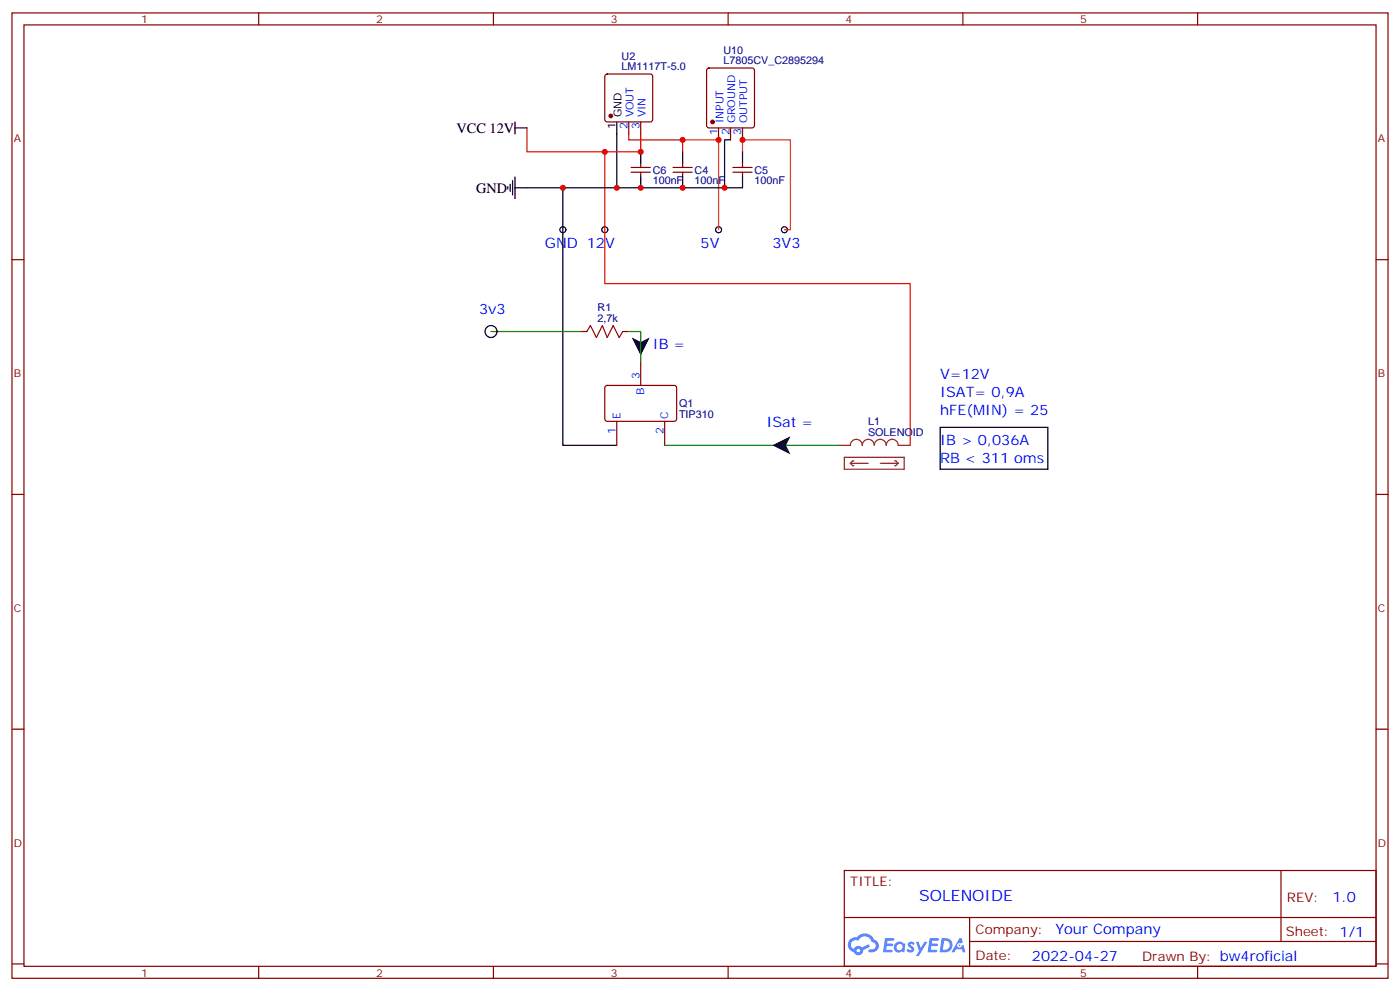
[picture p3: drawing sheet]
<svg xmlns="http://www.w3.org/2000/svg" width="412mm" height="292mm" viewBox="0 0 412 292" stroke-linecap="round" stroke-linejoin="round" font-family="sans-serif">
<g fill="none" stroke="#870000" stroke-width=".35">
<path d="M3.5 3.8h405.4v284.3h-405.4zM7.1 7.3h398.2v277.3h-398.2zM76.2 3.8v3.5M145.3 3.8v3.5M214.5 3.8v3.5M283.6 3.8v3.5M352.8 3.8v3.5M3.5 76.5h3.6M405.3 76.5h3.6M3.5 145.6h3.6M405.3 145.6h3.6M3.5 214.8h3.6"/>
<path d="M405.3 214.8h3.6M248.7 256.4h156.6v28.2h-156.6zM377.3 256.4v20.9M248.7 270.2h156.5M285.6 277.3h119.6M285.6 270.2v14.2M3.5 283.9h3.6M76.2 284.6v3.5M145.3 284.6v3.5M214.5 284.6v3.5M283.6 284.6v3.5M352.8 284.6v3.5"/>
<path d="M405.3 283.9h3.6"/>
</g>
<g fill="#5487ff">
<path d="M267.7 277.6a1.22 1.22 0 0 1 1.7 .2l-.4 .6a.47 .47 0 0 0-.3-.4 .47 .47 0 0 0-.5 .2l.1 .2a1.14 1.14 0 0 1 .8 1.8 1.14 1.14 0 0 1-1.9 0l-.2-.2 .5-.6 .7 .5a.29 .29 0 0 0 .3-.3 .29 .29 0 0 0-.2-.3 1.04 1.04 0 0 1-.6-1.7z"/>
<path d="M260.7 276.3h2.4l.3 .2-.2 .5-1.8 .1-.1 .8h1.5l.3 .4-.3 .4h-1.6l-.2 1.1h1.7l.2 .3-.2 .3-2.6 .1z"/>
<path d="M273.8 276.3h2.4l.3 .2-.1 .5-1.8 .1-.2 .8h1.6l.3 .4-.4 .4h-1.6l-.1 1.1h1.7l.2 .3-.2 .3-2.6 .1z"/>
<path d="M282.6 276.3h.7l.3 1.3-.6 .3a.69 .69 0 0 0-1 .3 .69 .69 0 0 0 .4 .9 .69 .69 0 0 0 .9-.6l.5-.2 .6 2.2h-.8l-.2-.9h-1.8l-.5 .9h-.8z"/>
<path d="M269.8 277.4h.8l.6 1.8 1.1-1.8h.9l-2.6 4.2h-.8l.9-1.5z"/>
<path d="M277.4 276.3l-.6 4.2h1.3a2.11 2.11 0 0 0 2.5-2.1 2.11 2.11 0 0 0-2.5-2.1zM278.1 277.1a1.39 1.39 0 0 1 1.7 1.4 1.39 1.39 0 0 1-1.8 1.3h-.3z"/>
<path d="M263.7 277.9a1.54 1.54 0 0 0-.1 2.2 1.54 1.54 0 0 0 2.2 .1l.6 .3 .3-2.3-.2-.3h-.4a1.49 1.49 0 0 0-2.4 0zM264 278.9a.94 .94 0 0 1 1.8 0 .94 .94 0 0 1-1.8 0z"/>
<path d="M250.4 276.7a2.18 2.18 0 0 0 1.1 3.7 1.44 1.44 0 0 0 1.6 .9 1.44 1.44 0 0 0 1.2-1.4l2-1.1-.5-.7-1.9 1a1.47 1.47 0 0 0-2.4 .4 1.39 1.39 0 0 1-.7-1.9 1.39 1.39 0 0 1 2-.5 2.12 2.12 0 0 1 2.2-1.3 2.12 2.12 0 0 1 1.9 1.7 1.14 1.14 0 0 1 1.1 1.4 1.14 1.14 0 0 1-1.7 .7 .43 .43 0 0 0-.5 .4 .43 .43 0 0 0 .4 .5 1.98 1.98 0 0 0 2.5-1.2 1.98 1.98 0 0 0-1.2-2.6 3.1 3.1 0 0 0-5.3-.6l-.9 .1zM252.3 280a.55 .55 0 0 1 1.1 0 .55 .55 0 0 1-1.1 0z"/>
<circle cx="282.6" cy="278.4" r=".26"/>
</g>
<g fill="none" stroke="#000" stroke-width=".35">
<path d="M151.7 35.9v3.5M151.7 37.7h3.5M181.7 35.9v19.4M149.6 55v.7M150.3 54.3v2.1M151 53.2v4.2M151.7 52.1v6.4M165.8 55.3v75.9h15.9M188.7 44.7v3.6M188.7 51.8v3.5M201.1 44.7v3.6M201.1 51.8v3.5"/>
<path d="M215.2 41.2h-1.8v14.1h-61.7M218.7 51.8v3.5h-5.3M218.7 44.7v3.6M276.9 125.9h31.8v12.3h-31.8z"/>
<circle cx="165.8" cy="67.7" r=".88"/>
<circle cx="178.2" cy="67.7" r=".88"/>
<circle cx="211.7" cy="67.7" r=".88"/>
<circle cx="231.1" cy="67.7" r=".88"/>
<circle cx="144.6" cy="97.6" r="1.76"/>
</g>
<path d="M155.2 37.7v7h33.5v-5.3M178.2 44.7v38.8h89.9v47.7" fill="none" stroke="#f00" stroke-width=".35"/>
<path d="M201.1 41.2h10.6v26.5M218.7 44.7v-3.5h14.1v26.5h-1.7" fill="none" stroke="#c30" stroke-width=".35"/>
<path d="M185.2 39.4v1.8h15.9v3.5" fill="none" stroke="#c00" stroke-width=".35"/>
<g fill="none" stroke="#870000" stroke-width=".35">
<path d="M178.4 22l.5-.2h12.7l.5 .2 .2 .5v12.7l-.3 .5-.4 .2h-12.7l-.5-.2-.2-.5v-12.7zM185.2 35.9v3.5M188.7 35.9v3.5M208.4 20.2l.4-.2h12.7l.5 .2 .2 .5v16.3l-.2 .5-.5 .2h-12.7l-.5-.3-.2-.4v-16.3zM211.7 37.7v3.5M215.2 37.7v3.5M218.7 37.7v3.5M185.9 50.7h5.7M185.9 49.3h5.7M188.7 48.3v1M188.7 50.7v1.1M198.3 50.7h5.6"/>
<path d="M198.3 49.3h5.6M201.1 48.3v1M201.1 50.7v1.1M215.9 50.7h5.6M215.9 49.3h5.6M218.7 48.3v1M218.7 50.7v1.1M171.1 97.6h1.8M183.4 97.6h1.8M178.4 113.7l.5-.2 20 .1 .4 .6v9.5l-.7 .4-20-.1-.4-.6v-9.2zM188.7 106.5v7M181.7 124.1v7.1"/>
<path d="M195.8 124.1v7.1"/>
</g>
<g fill="#870000" stroke="#870000" stroke-width=".35">
<circle cx="179.9" cy="34.1" r=".53"/>
<circle cx="209.9" cy="35.9" r=".53"/>
</g>
<path d="M246.9 131.2h3.6a1.76 1.76 0 0 1 1.7-1.8 1.76 1.76 0 0 1 1.8 1.8 1.76 1.76 0 0 1 1.8-1.8 1.76 1.76 0 0 1 1.7 1.8 1.76 1.76 0 0 1 1.8-1.8 1.76 1.76 0 0 1 1.8 1.8 1.76 1.76 0 0 1 1.7-1.8 1.76 1.76 0 0 1 1.8 1.8h3.5M248.7 134.7h17.6v3.5h-17.6zM250.5 136.5h5.3M250.5 136.5l.7 .7h.3M251.5 135.7h-.3l-.7 .8M259.3 136.5h5.3M263.5 135.7h.4l.7 .8M264.6 136.5l-.7 .7h-.4" fill="none" stroke="#8c2424" stroke-width=".35"/>
<path d="M144.6 97.6h26.5M185.2 97.6h3.5v8.9M195.8 131.2h51.1" fill="none" stroke="#008700" stroke-width=".35"/>
<path d="M186.1 99.4l2.6 1.3 2.7-1.3-2.7 5.3zM227.5 131.2l5.3-2.7-1.3 2.7 1.3 2.6z" fill="#000"/>
<path d="M172.9 97.6l1-1.7 1.8 3.5 1.7-3.5 1.5 3.5 1.7-3.5 1.8 3.5 1-1.8" fill="none" stroke="#a10000" stroke-width=".35"/>
<g fill="#c00">
<circle cx="178.2" cy="44.7" r=".88"/>
<circle cx="213.4" cy="55.3" r=".88"/>
<circle cx="201.1" cy="55.3" r=".88"/>
<circle cx="201.1" cy="41.2" r=".88"/>
<circle cx="188.7" cy="55.3" r=".88"/>
<circle cx="181.7" cy="55.3" r=".88"/>
<circle cx="188.7" cy="44.7" r=".88"/>
<circle cx="218.7" cy="41.2" r=".88"/>
<circle cx="211.7" cy="41.2" r=".88"/>
<circle cx="165.8" cy="55.3" r=".88"/>
</g>
<text font-size="4.6" fill="#00f" x="270.8" y="265.4">SOLENOIDE</text>
<g font-size="4.2">
<text x="134.5" y="39.1">VCC 12V</text>
<text x="140.2" y="56.8">GND</text>
</g>
<g font-size="4.2" fill="#00f">
<text x="160.5" y="73">GND 12V</text>
<text x="206.4" y="73">5V</text>
<text x="227.5" y="73">3V3</text>
<text x="141.1" y="92.4">3v3</text>
<text x="192.3" y="102.9">IB =</text>
<text x="276.9" y="111.8">V=12V</text>
<text x="276.9" y="117.1">ISAT= 0,9A</text>
<text x="225.8" y="125.9">ISat =</text>
<text x="276.9" y="122.3">hFE(MIN) = 25</text>
<text x="276.9" y="131.2">IB &gt; 0,036A</text>
<text x="276.9" y="136.5">RB &lt; 311 oms</text>
<text x="392.5" y="265.7">1.0</text>
<text x="310.9" y="275.2">Your Company</text>
<text x="304" y="283">2022-04-27</text>
</g>
<g font-size="3.9" fill="#800">
<text x="250.5" y="261">TITLE:</text>
<text x="379.1" y="265.7">REV:</text>
<text x="287.4" y="275.2">Company:</text>
<text x="378.7" y="275.8">Sheet: 1/1</text>
<text x="287.4" y="282.9">Date:</text>
<text x="336.4" y="282.9">Drawn By: bw4roficial</text>
</g>
<g font-size="3.2" fill="#800">
<text x="41.6" y="6.8">1</text>
<text x="110.8" y="6.8">2</text>
<text x="179.9" y="6.8">3</text>
<text x="249.1" y="6.8">4</text>
<text x="318.2" y="6.8">5</text>
<text x="4.1" y="41.9">A</text>
<text x="405.9" y="41.9">A</text>
<text x="4.1" y="111.1">B</text>
<text x="405.9" y="111.1">B</text>
<text x="4.1" y="180.2">C</text>
<text x="405.9" y="180.2">C</text>
<text x="4.1" y="249.3">D</text>
<text x="405.9" y="249.3">D</text>
<text x="41.6" y="287.6">1</text>
<text x="110.8" y="287.6">2</text>
<text x="179.9" y="287.6">3</text>
<text x="249.1" y="287.6">4</text>
<text x="318.2" y="287.6">5</text>
</g>
<g font-size="3.2" fill="#000080">
<text x="183.1" y="17.6">U2</text>
<text x="213.1" y="15.8">U10</text>
<text x="183.1" y="20.7">LM1117T-5.0</text>
<text x="213.1" y="19">L7805CV_C2895294</text>
<text x="192.3" y="51.2">C6</text>
<text x="204.6" y="51.2">C4</text>
<text x="222.3" y="51.2">C5</text>
<text x="192.3" y="54.3">100nF</text>
<text x="204.6" y="54.3">100nF</text>
<text x="222.2" y="54.3">100nF</text>
<text x="176" y="94.8">2,7k</text>
<text x="176.1" y="91.7">R1</text>
<text x="200" y="119.9">Q1</text>
<text x="200" y="123">TIP310</text>
<text x="255.7" y="125.2">L1</text>
<text x="255.7" y="128.3">SOLENOID</text>
</g>
<g font-size="3.2">
<text x="183.1" y="34.6" transform="rotate(-90 183.1 34.6)">GND</text>
<text x="181.3" y="38.1" transform="rotate(-90 181.3 38.1)">1</text>
</g>
<g font-size="3.2" fill="#00f">
<text x="186.6" y="34.6" transform="rotate(-90 186.6 34.6)">VOUT</text>
<text x="190.1" y="34.6" transform="rotate(-90 190.1 34.6)">VIN</text>
<text x="184.9" y="38.1" transform="rotate(-90 184.9 38.1)">2</text>
<text x="188.4" y="38.1" transform="rotate(-90 188.4 38.1)">3</text>
<text x="211.3" y="39.9" transform="rotate(-90 211.3 39.9)">1</text>
<text x="213.1" y="36.4" transform="rotate(-90 213.1 36.4)">INPUT</text>
<text x="214.8" y="39.9" transform="rotate(-90 214.8 39.9)">2</text>
<text x="216.6" y="36.4" transform="rotate(-90 216.6 36.4)">GROUND</text>
<text x="218.4" y="39.9" transform="rotate(-90 218.4 39.9)">3</text>
<text x="220.1" y="36.4" transform="rotate(-90 220.1 36.4)">OUTPUT</text>
<text x="188.4" y="111.8" transform="rotate(-90 188.4 111.8)">3</text>
<text x="189.8" y="116.4" transform="rotate(-90 189.8 116.4)">B</text>
<text x="182.7" y="123.4" transform="rotate(-90 182.7 123.4)">E</text>
<text x="196.8" y="123.4" transform="rotate(-90 196.8 123.4)">C</text>
<text x="181.3" y="127.9" transform="rotate(-90 181.3 127.9)">1</text>
<text x="195.4" y="127.9" transform="rotate(-90 195.4 127.9)">2</text>
</g>
</svg>
